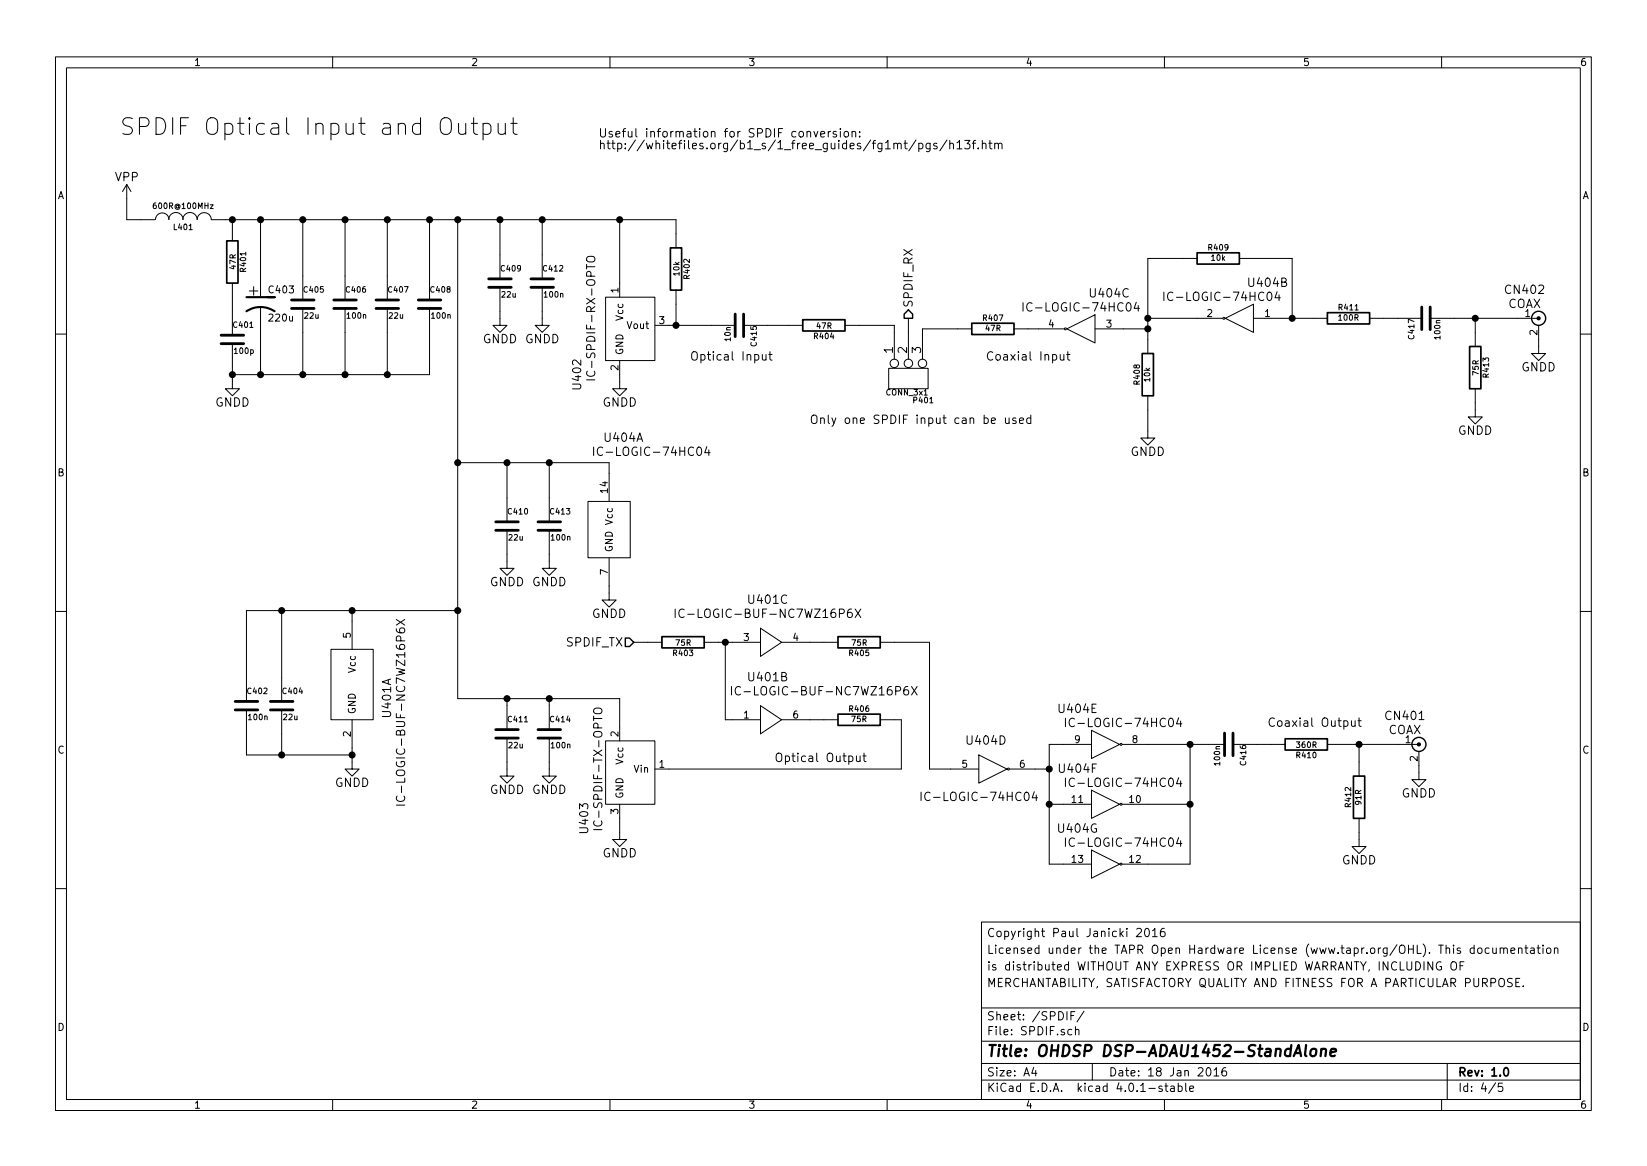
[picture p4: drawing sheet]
EESchema Schematic File Version 2
LIBS:power
LIBS:MyKiCadLibs-Lib
LIBS:DSP-ADAU1452-StandAlone-cache
EELAYER 25 0
EELAYER END
$Descr A4 11693 8268
encoding utf-8
Sheet 4 5
Title "OHDSP DSP-ADAU1452-StandAlone"
Date "18 Jan 2016"
Rev "1.0"
Comp ""
Comment1 "MERCHANTABILITY, SATISFACTORY QUALITY AND FITNESS FOR A PARTICULAR PURPOSE."
Comment2 "is distributed WITHOUT ANY EXPRESS OR IMPLIED WARRANTY, INCLUDING OF"
Comment3 "Licensed under the TAPR Open Hardware License (www.tapr.org/OHL). This documentation"
Comment4 "Copyright Paul Janicki 2016"
$EndDescr
$Comp
L C C412
U 1 1
P 3850 2000
F 0 "C412" H 3850 2100 40  0000 L CNN
F 1 "100n" H 3856 1915 40  0000 L CNN
F 2 "MyKiCadLibs-Footprints:SMD-0805" H 3888 1850 30  0001 C CNN
F 3 "" H 3850 2000 60  0000 C CNN
	1    3850 2000
	1    0    0    -1  
$EndComp
$Comp
L GNDD #PWR080
U 1 1
P 3850 2250
F 0 "#PWR080" H 3850 2000 60  0001 C CNN
F 1 "GNDD" H 3850 2100 60  0000 C CNN
F 2 "" H 3850 2250 60  0000 C CNN
F 3 "" H 3850 2250 60  0000 C CNN
	1    3850 2250
	1    0    0    -1  
$EndComp
$Comp
L C C414
U 1 1
P 3900 5200
F 0 "C414" H 3900 5300 40  0000 L CNN
F 1 "100n" H 3906 5115 40  0000 L CNN
F 2 "MyKiCadLibs-Footprints:SMD-0805" H 3938 5050 30  0001 C CNN
F 3 "" H 3900 5200 60  0000 C CNN
	1    3900 5200
	1    0    0    -1  
$EndComp
$Comp
L GNDD #PWR081
U 1 1
P 3900 5450
F 0 "#PWR081" H 3900 5200 60  0001 C CNN
F 1 "GNDD" H 3900 5300 60  0000 C CNN
F 2 "" H 3900 5450 60  0000 C CNN
F 3 "" H 3900 5450 60  0000 C CNN
	1    3900 5450
	1    0    0    -1  
$EndComp
$Comp
L INDUCTOR L401
U 1 1
P 1300 1550
F 0 "L401" V 1250 1550 40  0000 C CNN
F 1 "600R@100MHz" V 1400 1550 40  0000 C CNN
F 2 "MyKiCadLibs-Footprints:SMD-0805" H 1300 1550 60  0001 C CNN
F 3 "~" H 1300 1550 60  0000 C CNN
	1    1300 1550
	0    -1   -1   0   
$EndComp
$Comp
L C C401
U 1 1
P 1650 2400
F 0 "C401" H 1650 2500 40  0000 L CNN
F 1 "100p" H 1656 2315 40  0000 L CNN
F 2 "MyKiCadLibs-Footprints:SMD-0805" H 1688 2250 30  0001 C CNN
F 3 "~" H 1650 2400 60  0000 C CNN
	1    1650 2400
	1    0    0    -1  
$EndComp
$Comp
L R R401
U 1 1
P 1650 1850
F 0 "R401" V 1730 1850 40  0000 C CNN
F 1 "47R" V 1657 1851 40  0000 C CNN
F 2 "MyKiCadLibs-Footprints:SMD-0805" V 1580 1850 30  0001 C CNN
F 3 "~" H 1650 1850 30  0000 C CNN
	1    1650 1850
	1    0    0    -1  
$EndComp
$Comp
L GNDD #PWR082
U 1 1
P 1650 2700
F 0 "#PWR082" H 1650 2450 60  0001 C CNN
F 1 "GNDD" H 1650 2550 60  0000 C CNN
F 2 "" H 1650 2700 60  0000 C CNN
F 3 "" H 1650 2700 60  0000 C CNN
	1    1650 2700
	1    0    0    -1  
$EndComp
$Comp
L C C406
U 1 1
P 2450 2150
F 0 "C406" H 2450 2250 40  0000 L CNN
F 1 "100n" H 2456 2065 40  0000 L CNN
F 2 "MyKiCadLibs-Footprints:SMD-0805" H 2488 2000 30  0001 C CNN
F 3 "~" H 2450 2150 60  0000 C CNN
	1    2450 2150
	1    0    0    -1  
$EndComp
$Comp
L C C405
U 1 1
P 2150 2150
F 0 "C405" H 2150 2250 40  0000 L CNN
F 1 "22u" H 2156 2065 40  0000 L CNN
F 2 "MyKiCadLibs-Footprints:SMD-0805" H 2188 2000 30  0001 C CNN
F 3 "~" H 2150 2150 60  0000 C CNN
	1    2150 2150
	1    0    0    -1  
$EndComp
$Comp
L VPP #PWR083
U 1 1
P 900 1400
F 0 "#PWR083" H 900 1250 60  0001 C CNN
F 1 "VPP" H 900 1550 60  0000 C CNN
F 2 "" H 900 1400 60  0000 C CNN
F 3 "" H 900 1400 60  0000 C CNN
	1    900  1400
	1    0    0    -1  
$EndComp
Text Notes 850  950  0    118  ~ 0
SPDIF Optical Input and Output
$Comp
L IC-SPDIF-RX-OPTO U402
U 1 1
P 4250 2000
F 0 "U402" V 4100 1350 59  0000 C CNN
F 1 "IC-SPDIF-RX-OPTO" V 4200 1750 59  0000 C CNN
F 2 "MyKiCadLibs-Footprints:IC_SPDIF_OPTO" H 4250 2000 118 0001 C CNN
F 3 "" H 4250 2000 118 0000 C CNN
	1    4250 2000
	1    0    0    -1  
$EndComp
$Comp
L IC-SPDIF-TX-OPTO U403
U 1 1
P 4250 5150
F 0 "U403" V 4150 4500 59  0000 C CNN
F 1 "IC-SPDIF-TX-OPTO" V 4250 4850 59  0000 C CNN
F 2 "MyKiCadLibs-Footprints:IC_SPDIF_OPTO" H 4250 5150 118 0001 C CNN
F 3 "" H 4250 5150 118 0000 C CNN
	1    4250 5150
	1    0    0    -1  
$EndComp
$Comp
L GNDD #PWR084
U 1 1
P 4400 2700
F 0 "#PWR084" H 4400 2450 60  0001 C CNN
F 1 "GNDD" H 4400 2550 60  0000 C CNN
F 2 "" H 4400 2700 60  0000 C CNN
F 3 "" H 4400 2700 60  0000 C CNN
	1    4400 2700
	1    0    0    -1  
$EndComp
$Comp
L GNDD #PWR085
U 1 1
P 4400 5900
F 0 "#PWR085" H 4400 5650 60  0001 C CNN
F 1 "GNDD" H 4400 5750 60  0000 C CNN
F 2 "" H 4400 5900 60  0000 C CNN
F 3 "" H 4400 5900 60  0000 C CNN
	1    4400 5900
	1    0    0    -1  
$EndComp
Text Notes 4900 2550 0    60   ~ 0
Optical Input
Text HLabel 6450 2250 1    60   Output ~ 0
SPDIF_RX
Text HLabel 4500 4550 0    60   Input ~ 0
SPDIF_TX
$Comp
L R R402
U 1 1
P 4800 1900
F 0 "R402" V 4880 1900 40  0000 C CNN
F 1 "10k" V 4807 1901 40  0000 C CNN
F 2 "MyKiCadLibs-Footprints:SMD-0805" V 4730 1900 30  0001 C CNN
F 3 "~" H 4800 1900 30  0000 C CNN
	1    4800 1900
	1    0    0    -1  
$EndComp
$Comp
L C C415
U 1 1
P 5250 2300
F 0 "C415" H 5250 2400 40  0000 L CNN
F 1 "10n" H 5256 2215 40  0000 L CNN
F 2 "MyKiCadLibs-Footprints:SMD-0805" H 5288 2150 30  0001 C CNN
F 3 "~" H 5250 2300 60  0000 C CNN
	1    5250 2300
	0    1    1    0   
$EndComp
$Comp
L R R404
U 1 1
P 5850 2300
F 0 "R404" V 5930 2300 40  0000 C CNN
F 1 "47R" V 5857 2301 40  0000 C CNN
F 2 "MyKiCadLibs-Footprints:SMD-0805" V 5780 2300 30  0001 C CNN
F 3 "~" H 5850 2300 30  0000 C CNN
	1    5850 2300
	0    1    1    0   
$EndComp
$Comp
L C C409
U 1 1
P 3550 2000
F 0 "C409" H 3550 2100 40  0000 L CNN
F 1 "22u" H 3556 1915 40  0000 L CNN
F 2 "MyKiCadLibs-Footprints:SMD-0805" H 3588 1850 30  0001 C CNN
F 3 "~" H 3550 2000 60  0000 C CNN
	1    3550 2000
	1    0    0    -1  
$EndComp
$Comp
L C C411
U 1 1
P 3600 5200
F 0 "C411" H 3600 5300 40  0000 L CNN
F 1 "22u" H 3606 5115 40  0000 L CNN
F 2 "MyKiCadLibs-Footprints:SMD-0805" H 3638 5050 30  0001 C CNN
F 3 "~" H 3600 5200 60  0000 C CNN
	1    3600 5200
	1    0    0    -1  
$EndComp
$Comp
L GNDD #PWR086
U 1 1
P 3550 2250
F 0 "#PWR086" H 3550 2000 60  0001 C CNN
F 1 "GNDD" H 3550 2100 60  0000 C CNN
F 2 "" H 3550 2250 60  0000 C CNN
F 3 "" H 3550 2250 60  0000 C CNN
	1    3550 2250
	1    0    0    -1  
$EndComp
$Comp
L GNDD #PWR087
U 1 1
P 3600 5450
F 0 "#PWR087" H 3600 5200 60  0001 C CNN
F 1 "GNDD" H 3600 5300 60  0000 C CNN
F 2 "" H 3600 5450 60  0000 C CNN
F 3 "" H 3600 5450 60  0000 C CNN
	1    3600 5450
	1    0    0    -1  
$EndComp
Text Notes 4250 1050 0    60   ~ 0
Useful information for SPDIF conversion:\nhttp://whitefiles.org/b1_s/1_free_guides/fg1mt/pgs/h13f.htm
$Comp
L R R411
U 1 1
P 9575 2250
F 0 "R411" V 9655 2250 40  0000 C CNN
F 1 "100R" V 9582 2251 40  0000 C CNN
F 2 "MyKiCadLibs-Footprints:SMD-0805" V 9505 2250 30  0001 C CNN
F 3 "~" H 9575 2250 30  0000 C CNN
	1    9575 2250
	0    -1   -1   0   
$EndComp
$Comp
L C C417
U 1 1
P 10125 2250
F 0 "C417" H 10125 2350 40  0000 L CNN
F 1 "100n" H 10131 2165 40  0000 L CNN
F 2 "MyKiCadLibs-Footprints:SMD-0805" H 10163 2100 30  0001 C CNN
F 3 "~" H 10125 2250 60  0000 C CNN
	1    10125 2250
	0    -1   1    0   
$EndComp
$Comp
L R R413
U 1 1
P 10475 2600
F 0 "R413" V 10555 2600 40  0000 C CNN
F 1 "75R" V 10482 2601 40  0000 C CNN
F 2 "MyKiCadLibs-Footprints:SMD-0805" V 10405 2600 30  0001 C CNN
F 3 "~" H 10475 2600 30  0000 C CNN
	1    10475 2600
	1    0    0    1   
$EndComp
$Comp
L GNDD #PWR088
U 1 1
P 10475 2900
F 0 "#PWR088" H 10475 2650 60  0001 C CNN
F 1 "GNDD" H 10475 2750 60  0000 C CNN
F 2 "" H 10475 2900 60  0000 C CNN
F 3 "" H 10475 2900 60  0000 C CNN
	1    10475 2900
	-1   0    0    -1  
$EndComp
$Comp
L R R409
U 1 1
P 8650 1825
F 0 "R409" V 8730 1825 40  0000 C CNN
F 1 "10k" V 8657 1826 40  0000 C CNN
F 2 "MyKiCadLibs-Footprints:SMD-0805" V 8580 1825 30  0001 C CNN
F 3 "~" H 8650 1825 30  0000 C CNN
	1    8650 1825
	0    -1   -1   0   
$EndComp
$Comp
L R R408
U 1 1
P 8150 2650
F 0 "R408" V 8230 2650 40  0000 C CNN
F 1 "10k" V 8157 2651 40  0000 C CNN
F 2 "MyKiCadLibs-Footprints:SMD-0805" V 8080 2650 30  0001 C CNN
F 3 "~" H 8150 2650 30  0000 C CNN
	1    8150 2650
	-1   0    0    1   
$EndComp
$Comp
L GNDD #PWR089
U 1 1
P 8150 3050
F 0 "#PWR089" H 8150 2800 60  0001 C CNN
F 1 "GNDD" H 8150 2900 60  0000 C CNN
F 2 "" H 8150 3050 60  0000 C CNN
F 3 "" H 8150 3050 60  0000 C CNN
	1    8150 3050
	-1   0    0    -1  
$EndComp
$Comp
L C C413
U 1 1
P 3900 3725
F 0 "C413" H 3900 3825 40  0000 L CNN
F 1 "100n" H 3906 3640 40  0000 L CNN
F 2 "MyKiCadLibs-Footprints:SMD-0805" H 3938 3575 30  0001 C CNN
F 3 "" H 3900 3725 60  0000 C CNN
	1    3900 3725
	1    0    0    -1  
$EndComp
$Comp
L GNDD #PWR090
U 1 1
P 3900 3975
F 0 "#PWR090" H 3900 3725 60  0001 C CNN
F 1 "GNDD" H 3900 3825 60  0000 C CNN
F 2 "" H 3900 3975 60  0000 C CNN
F 3 "" H 3900 3975 60  0000 C CNN
	1    3900 3975
	1    0    0    -1  
$EndComp
$Comp
L C C410
U 1 1
P 3600 3725
F 0 "C410" H 3600 3825 40  0000 L CNN
F 1 "22u" H 3606 3640 40  0000 L CNN
F 2 "MyKiCadLibs-Footprints:SMD-0805" H 3638 3575 30  0001 C CNN
F 3 "~" H 3600 3725 60  0000 C CNN
	1    3600 3725
	1    0    0    -1  
$EndComp
$Comp
L GNDD #PWR091
U 1 1
P 3600 3975
F 0 "#PWR091" H 3600 3725 60  0001 C CNN
F 1 "GNDD" H 3600 3825 60  0000 C CNN
F 2 "" H 3600 3975 60  0000 C CNN
F 3 "" H 3600 3975 60  0000 C CNN
	1    3600 3975
	1    0    0    -1  
$EndComp
$Comp
L CONN_3x1 P401
U 1 1
P 6350 2350
F 0 "P401" V 6835 2145 40  0000 C CNN
F 1 "CONN_3x1" V 6780 2260 40  0000 C CNN
F 2 "MyKiCadLibs-Footprints:CONN_SIL_3" H 6690 2240 60  0001 C CNN
F 3 "" H 6690 2240 60  0000 C CNN
	1    6350 2350
	0    -1   1    0   
$EndComp
Wire Wire Line
	3850 1550 3850 1800
Connection ~ 3850 1550
Wire Wire Line
	3850 2250 3850 2200
Wire Wire Line
	3900 5450 3900 5400
Wire Wire Line
	3900 4950 3900 5000
Connection ~ 3900 4950
Wire Wire Line
	1600 1550 4800 1550
Wire Wire Line
	1650 1550 1650 1600
Wire Wire Line
	1650 2100 1650 2200
Connection ~ 1650 1550
Wire Wire Line
	2150 1550 2150 1950
Connection ~ 2150 1550
Wire Wire Line
	1650 2600 1650 2700
Wire Wire Line
	1650 2650 3050 2650
Connection ~ 1650 2650
Wire Wire Line
	2150 2650 2150 2350
Connection ~ 2150 2650
Wire Wire Line
	2450 1550 2450 1950
Wire Wire Line
	2450 2650 2450 2350
Connection ~ 2450 1550
Wire Wire Line
	900  1400 900  1550
Wire Wire Line
	900  1550 1000 1550
Wire Wire Line
	4400 4950 4400 5150
Wire Wire Line
	4400 1550 4400 2000
Connection ~ 3250 1550
Wire Wire Line
	3250 1550 3250 4950
Wire Wire Line
	4400 2700 4400 2650
Wire Wire Line
	4400 5900 4400 5800
Wire Wire Line
	4750 5450 6400 5450
Wire Wire Line
	4750 2300 5050 2300
Wire Wire Line
	3250 4950 4400 4950
Wire Wire Line
	4800 1550 4800 1650
Connection ~ 4400 1550
Wire Wire Line
	4800 2150 4800 2300
Connection ~ 4800 2300
Wire Wire Line
	5450 2300 5600 2300
Wire Wire Line
	6450 2250 6450 2350
Wire Wire Line
	3600 5450 3600 5400
Wire Wire Line
	3600 5000 3600 4950
Connection ~ 3600 4950
Wire Wire Line
	3550 2250 3550 2200
Wire Wire Line
	3550 1800 3550 1550
Connection ~ 3550 1550
Wire Wire Line
	10475 2900 10475 2850
Wire Wire Line
	8150 1825 8150 2400
Wire Wire Line
	8150 2325 7975 2325
Wire Wire Line
	8400 1825 8150 1825
Connection ~ 8150 2325
Wire Wire Line
	8900 1825 9175 1825
Wire Wire Line
	9175 1825 9175 2250
Wire Wire Line
	9100 2250 9325 2250
Connection ~ 9175 2250
Wire Wire Line
	8150 2900 8150 3050
Connection ~ 3250 3275
Wire Wire Line
	3900 3275 3900 3525
Wire Wire Line
	3900 3975 3900 3925
Wire Wire Line
	3600 3975 3600 3925
Wire Wire Line
	3600 3525 3600 3275
Connection ~ 3900 3275
Connection ~ 3600 3275
Wire Wire Line
	9825 2250 9925 2250
Wire Wire Line
	10325 2250 10775 2250
Wire Wire Line
	10475 2250 10475 2350
$Comp
L COAX CN402
U 1 1
P 10775 2250
F 0 "CN402" H 10825 2450 60  0000 C CNN
F 1 "COAX" H 10825 2350 60  0000 C CNN
F 2 "MyKiCadLibs-Footprints:CONN_SIL_2" H 10725 2250 60  0001 C CNN
F 3 "" H 10725 2250 60  0000 C CNN
	1    10775 2250
	1    0    0    -1  
$EndComp
Connection ~ 10475 2250
$Comp
L GNDD #PWR092
U 1 1
P 10925 2450
F 0 "#PWR092" H 10925 2200 60  0001 C CNN
F 1 "GNDD" H 10925 2300 60  0000 C CNN
F 2 "" H 10925 2450 60  0000 C CNN
F 3 "" H 10925 2450 60  0000 C CNN
	1    10925 2450
	-1   0    0    -1  
$EndComp
Wire Wire Line
	10925 2450 10925 2400
$Comp
L R R407
U 1 1
P 7050 2325
F 0 "R407" V 7130 2325 40  0000 C CNN
F 1 "47R" V 7057 2326 40  0000 C CNN
F 2 "MyKiCadLibs-Footprints:SMD-0805" V 6980 2325 30  0001 C CNN
F 3 "~" H 7050 2325 30  0000 C CNN
	1    7050 2325
	0    1    -1   0   
$EndComp
$Comp
L C C408
U 1 1
P 3050 2150
F 0 "C408" H 3050 2250 40  0000 L CNN
F 1 "100n" H 3056 2065 40  0000 L CNN
F 2 "MyKiCadLibs-Footprints:SMD-0805" H 3088 2000 30  0001 C CNN
F 3 "~" H 3050 2150 60  0000 C CNN
	1    3050 2150
	1    0    0    -1  
$EndComp
$Comp
L C C407
U 1 1
P 2750 2150
F 0 "C407" H 2750 2250 40  0000 L CNN
F 1 "22u" H 2756 2065 40  0000 L CNN
F 2 "MyKiCadLibs-Footprints:SMD-0805" H 2788 2000 30  0001 C CNN
F 3 "~" H 2750 2150 60  0000 C CNN
	1    2750 2150
	1    0    0    -1  
$EndComp
Wire Wire Line
	2750 1550 2750 1950
Wire Wire Line
	2750 2650 2750 2350
Wire Wire Line
	3050 1550 3050 1950
Wire Wire Line
	3050 2650 3050 2350
Connection ~ 2750 1550
Connection ~ 3050 1550
Connection ~ 2450 2650
Connection ~ 2750 2650
$Comp
L IC-LOGIC-74HC04 U404
U 2 1
P 9100 2250
F 0 "U404" H 9200 2500 60  0000 C CNN
F 1 "IC-LOGIC-74HC04" H 9525 2400 60  0000 C CNN
F 2 "MyKiCadLibs-Footprints:IC_SOIC_14" H 9100 2250 60  0001 C CNN
F 3 "" H 9100 2250 60  0000 C CNN
	2    9100 2250
	-1   0    0    -1  
$EndComp
Wire Wire Line
	8500 2250 8150 2250
Connection ~ 8150 2250
$Comp
L IC-LOGIC-74HC04 U404
U 3 1
P 7975 2325
F 0 "U404" H 8075 2575 60  0000 C CNN
F 1 "IC-LOGIC-74HC04" H 8275 2475 60  0000 C CNN
F 2 "MyKiCadLibs-Footprints:IC_SOIC_14" H 7975 2325 60  0001 C CNN
F 3 "" H 7975 2325 60  0000 C CNN
	3    7975 2325
	-1   0    0    -1  
$EndComp
$Comp
L IC-LOGIC-74HC04 U404
U 1 1
P 4325 3350
F 0 "U404" H 4425 3600 60  0000 C CNN
F 1 "IC-LOGIC-74HC04" H 4625 3500 60  0000 C CNN
F 2 "MyKiCadLibs-Footprints:IC_SOIC_14" H 4325 3350 60  0001 C CNN
F 3 "" H 4325 3350 60  0000 C CNN
	1    4325 3350
	1    0    0    -1  
$EndComp
Wire Wire Line
	3250 3275 4325 3275
Wire Wire Line
	4325 3275 4325 3350
$Comp
L GNDD #PWR093
U 1 1
P 4325 4200
F 0 "#PWR093" H 4325 3950 60  0001 C CNN
F 1 "GNDD" H 4325 4050 60  0000 C CNN
F 2 "" H 4325 4200 60  0000 C CNN
F 3 "" H 4325 4200 60  0000 C CNN
	1    4325 4200
	1    0    0    -1  
$EndComp
Wire Wire Line
	4325 4200 4325 4150
$Comp
L IC-LOGIC-74HC04 U404
U 6 1
P 7550 5700
F 0 "U404" H 7650 5950 60  0000 C CNN
F 1 "IC-LOGIC-74HC04" H 7975 5850 60  0000 C CNN
F 2 "MyKiCadLibs-Footprints:IC_SOIC_14" H 7550 5700 60  0001 C CNN
F 3 "" H 7550 5700 60  0000 C CNN
	6    7550 5700
	1    0    0    -1  
$EndComp
$Comp
L IC-LOGIC-74HC04 U404
U 7 1
P 7550 6125
F 0 "U404" H 7650 6375 60  0000 C CNN
F 1 "IC-LOGIC-74HC04" H 7975 6275 60  0000 C CNN
F 2 "MyKiCadLibs-Footprints:IC_SOIC_14" H 7550 6125 60  0001 C CNN
F 3 "" H 7550 6125 60  0000 C CNN
	7    7550 6125
	1    0    0    -1  
$EndComp
$Comp
L IC-LOGIC-74HC04 U404
U 5 1
P 7550 5275
F 0 "U404" H 7650 5525 60  0000 C CNN
F 1 "IC-LOGIC-74HC04" H 7975 5425 60  0000 C CNN
F 2 "MyKiCadLibs-Footprints:IC_SOIC_14" H 7550 5275 60  0001 C CNN
F 3 "" H 7550 5275 60  0000 C CNN
	5    7550 5275
	1    0    0    -1  
$EndComp
Wire Wire Line
	7550 5275 7450 5275
Wire Wire Line
	7450 5275 7450 6125
Wire Wire Line
	7450 5700 7550 5700
Wire Wire Line
	7450 6125 7550 6125
Connection ~ 7450 5700
Wire Wire Line
	8150 5275 8525 5275
Wire Wire Line
	8450 5275 8450 6125
Wire Wire Line
	8450 6125 8150 6125
Wire Wire Line
	8150 5700 8450 5700
Connection ~ 8450 5700
$Comp
L C C416
U 1 1
P 8725 5275
F 0 "C416" H 8725 5375 40  0000 L CNN
F 1 "100n" H 8731 5190 40  0000 L CNN
F 2 "MyKiCadLibs-Footprints:SMD-0805" H 8763 5125 30  0001 C CNN
F 3 "~" H 8725 5275 60  0000 C CNN
	1    8725 5275
	0    1    1    0   
$EndComp
$Comp
L R R412
U 1 1
P 9650 5650
F 0 "R412" V 9730 5650 40  0000 C CNN
F 1 "91R" V 9657 5651 40  0000 C CNN
F 2 "MyKiCadLibs-Footprints:SMD-0805" V 9580 5650 30  0001 C CNN
F 3 "~" H 9650 5650 30  0000 C CNN
	1    9650 5650
	-1   0    0    1   
$EndComp
Connection ~ 8450 5275
$Comp
L R R410
U 1 1
P 9275 5275
F 0 "R410" V 9355 5275 40  0000 C CNN
F 1 "360R" V 9282 5276 40  0000 C CNN
F 2 "MyKiCadLibs-Footprints:SMD-0805" V 9205 5275 30  0001 C CNN
F 3 "~" H 9275 5275 30  0000 C CNN
	1    9275 5275
	0    1    1    0   
$EndComp
Wire Wire Line
	9025 5275 8925 5275
$Comp
L GNDD #PWR094
U 1 1
P 9650 5950
F 0 "#PWR094" H 9650 5700 60  0001 C CNN
F 1 "GNDD" H 9650 5800 60  0000 C CNN
F 2 "" H 9650 5950 60  0000 C CNN
F 3 "" H 9650 5950 60  0000 C CNN
	1    9650 5950
	1    0    0    -1  
$EndComp
Wire Wire Line
	9650 5950 9650 5900
Wire Wire Line
	9650 5400 9650 5275
Wire Wire Line
	9525 5275 9925 5275
$Comp
L COAX CN401
U 1 1
P 9925 5275
F 0 "CN401" H 9975 5475 60  0000 C CNN
F 1 "COAX" H 9975 5375 60  0000 C CNN
F 2 "MyKiCadLibs-Footprints:CONN_SIL_2" H 9875 5275 60  0001 C CNN
F 3 "" H 9875 5275 60  0000 C CNN
	1    9925 5275
	1    0    0    -1  
$EndComp
$Comp
L GNDD #PWR095
U 1 1
P 10075 5475
F 0 "#PWR095" H 10075 5225 60  0001 C CNN
F 1 "GNDD" H 10075 5325 60  0000 C CNN
F 2 "" H 10075 5475 60  0000 C CNN
F 3 "" H 10075 5475 60  0000 C CNN
	1    10075 5475
	-1   0    0    -1  
$EndComp
Wire Wire Line
	10075 5475 10075 5425
Connection ~ 9650 5275
Wire Wire Line
	6350 2350 6350 2300
Wire Wire Line
	6350 2300 6100 2300
Wire Wire Line
	7300 2325 7375 2325
Wire Wire Line
	6800 2325 6550 2325
Wire Wire Line
	6550 2325 6550 2350
Connection ~ 7450 5450
$Comp
L IC-LOGIC-74HC04 U404
U 4 1
P 6750 5450
F 0 "U404" H 7000 5650 60  0000 C CNN
F 1 "IC-LOGIC-74HC04" H 6950 5250 60  0000 C CNN
F 2 "MyKiCadLibs-Footprints:IC_SOIC_14" H 6750 5450 60  0001 C CNN
F 3 "" H 6750 5450 60  0000 C CNN
	4    6750 5450
	1    0    0    -1  
$EndComp
Wire Wire Line
	7450 5450 7350 5450
$Comp
L R R405
U 1 1
P 6100 4550
F 0 "R405" V 6180 4550 40  0000 C CNN
F 1 "75R" V 6107 4551 40  0000 C CNN
F 2 "MyKiCadLibs-Footprints:SMD-0805" V 6030 4550 30  0001 C CNN
F 3 "~" H 6100 4550 30  0000 C CNN
	1    6100 4550
	0    1    1    0   
$EndComp
Wire Wire Line
	6600 5450 6750 5450
$Comp
L R R406
U 1 1
P 6100 5100
F 0 "R406" V 6180 5100 40  0000 C CNN
F 1 "75R" V 6107 5101 40  0000 C CNN
F 2 "MyKiCadLibs-Footprints:SMD-0805" V 6030 5100 30  0001 C CNN
F 3 "~" H 6100 5100 30  0000 C CNN
	1    6100 5100
	0    -1   -1   0   
$EndComp
$Comp
L IC-LOGIC-BUF-NC7WZ16P6X U401
U 2 1
P 5450 5100
F 0 "U401" H 5450 5400 60  0000 C CNN
F 1 "IC-LOGIC-BUF-NC7WZ16P6X" H 5850 5300 60  0000 C CNN
F 2 "MyKiCadLibs-Footprints:IC-SC70-6" H 5550 5100 60  0001 C CNN
F 3 "" H 5550 5100 60  0000 C CNN
	2    5450 5100
	1    0    0    -1  
$EndComp
$Comp
L IC-LOGIC-BUF-NC7WZ16P6X U401
U 3 1
P 5450 4550
F 0 "U401" H 5450 4850 60  0000 C CNN
F 1 "IC-LOGIC-BUF-NC7WZ16P6X" H 5450 4750 60  0000 C CNN
F 2 "MyKiCadLibs-Footprints:IC-SC70-6" H 5550 4550 60  0001 C CNN
F 3 "" H 5550 4550 60  0000 C CNN
	3    5450 4550
	1    0    0    -1  
$EndComp
$Comp
L IC-LOGIC-BUF-NC7WZ16P6X U401
U 1 1
P 2500 4850
F 0 "U401" V 2750 4750 60  0000 C CNN
F 1 "IC-LOGIC-BUF-NC7WZ16P6X" V 2850 4650 60  0000 C CNN
F 2 "MyKiCadLibs-Footprints:IC-SC70-6" H 2600 4850 60  0001 C CNN
F 3 "" H 2600 4850 60  0000 C CNN
	1    2500 4850
	1    0    0    -1  
$EndComp
$Comp
L C C404
U 1 1
P 2000 5000
F 0 "C404" H 2000 5100 40  0000 L CNN
F 1 "22u" H 2006 4915 40  0000 L CNN
F 2 "MyKiCadLibs-Footprints:SMD-0805" H 2038 4850 30  0001 C CNN
F 3 "~" H 2000 5000 60  0000 C CNN
	1    2000 5000
	1    0    0    -1  
$EndComp
$Comp
L C C402
U 1 1
P 1750 5000
F 0 "C402" H 1750 5100 40  0000 L CNN
F 1 "100n" H 1756 4915 40  0000 L CNN
F 2 "MyKiCadLibs-Footprints:SMD-0805" H 1788 4850 30  0001 C CNN
F 3 "" H 1750 5000 60  0000 C CNN
	1    1750 5000
	1    0    0    -1  
$EndComp
$Comp
L GNDD #PWR096
U 1 1
P 2500 5400
F 0 "#PWR096" H 2500 5150 60  0001 C CNN
F 1 "GNDD" H 2500 5250 60  0000 C CNN
F 2 "" H 2500 5400 60  0000 C CNN
F 3 "" H 2500 5400 60  0000 C CNN
	1    2500 5400
	1    0    0    -1  
$EndComp
Wire Wire Line
	2500 5300 2500 5400
Wire Wire Line
	2000 5200 2000 5350
Wire Wire Line
	1750 5350 2500 5350
Connection ~ 2500 5350
Wire Wire Line
	2000 4800 2000 4325
Wire Wire Line
	1750 4325 3250 4325
Connection ~ 3250 4325
Wire Wire Line
	2500 4400 2500 4325
Connection ~ 2500 4325
Wire Wire Line
	1750 4800 1750 4325
Connection ~ 2000 4325
Wire Wire Line
	1750 5200 1750 5350
Connection ~ 2000 5350
$Comp
L R R403
U 1 1
P 4850 4550
F 0 "R403" V 4930 4550 40  0000 C CNN
F 1 "75R" V 4857 4551 40  0000 C CNN
F 2 "MyKiCadLibs-Footprints:SMD-0805" V 4780 4550 30  0001 C CNN
F 3 "~" H 4850 4550 30  0000 C CNN
	1    4850 4550
	0    1    1    0   
$EndComp
Wire Wire Line
	5100 4550 5200 4550
Wire Wire Line
	4600 4550 4500 4550
Wire Wire Line
	5200 5100 5150 5100
Wire Wire Line
	5150 5100 5150 4550
Connection ~ 5150 4550
Wire Wire Line
	6350 5100 6400 5100
Wire Wire Line
	6400 5100 6400 5450
Wire Wire Line
	5750 4550 5850 4550
Wire Wire Line
	5850 5100 5750 5100
Wire Wire Line
	6350 4550 6600 4550
Wire Wire Line
	6600 4550 6600 5450
$Comp
L CP1 C403
U 1 1
P 1850 2150
F 0 "C403" H 1900 2250 50  0000 L CNN
F 1 "220u" H 1900 2050 50  0000 L CNN
F 2 "MyKiCadLibs-Footprints:CAP-TH-D6.3mmP2.5mm" H 1850 2150 60  0001 C CNN
F 3 "~" H 1850 2150 60  0000 C CNN
	1    1850 2150
	1    0    0    -1  
$EndComp
Wire Wire Line
	1850 1950 1850 1550
Connection ~ 1850 1550
Wire Wire Line
	1850 2350 1850 2650
Connection ~ 1850 2650
Text Notes 7000 2550 0    60   ~ 0
Coaxial Input
Text Notes 5500 5400 0    60   ~ 0
Optical Output
Text Notes 9000 5150 0    60   ~ 0
Coaxial Output
Text Notes 5750 3000 0    60   ~ 0
Only one SPDIF input can be used
$EndSCHEMATC
